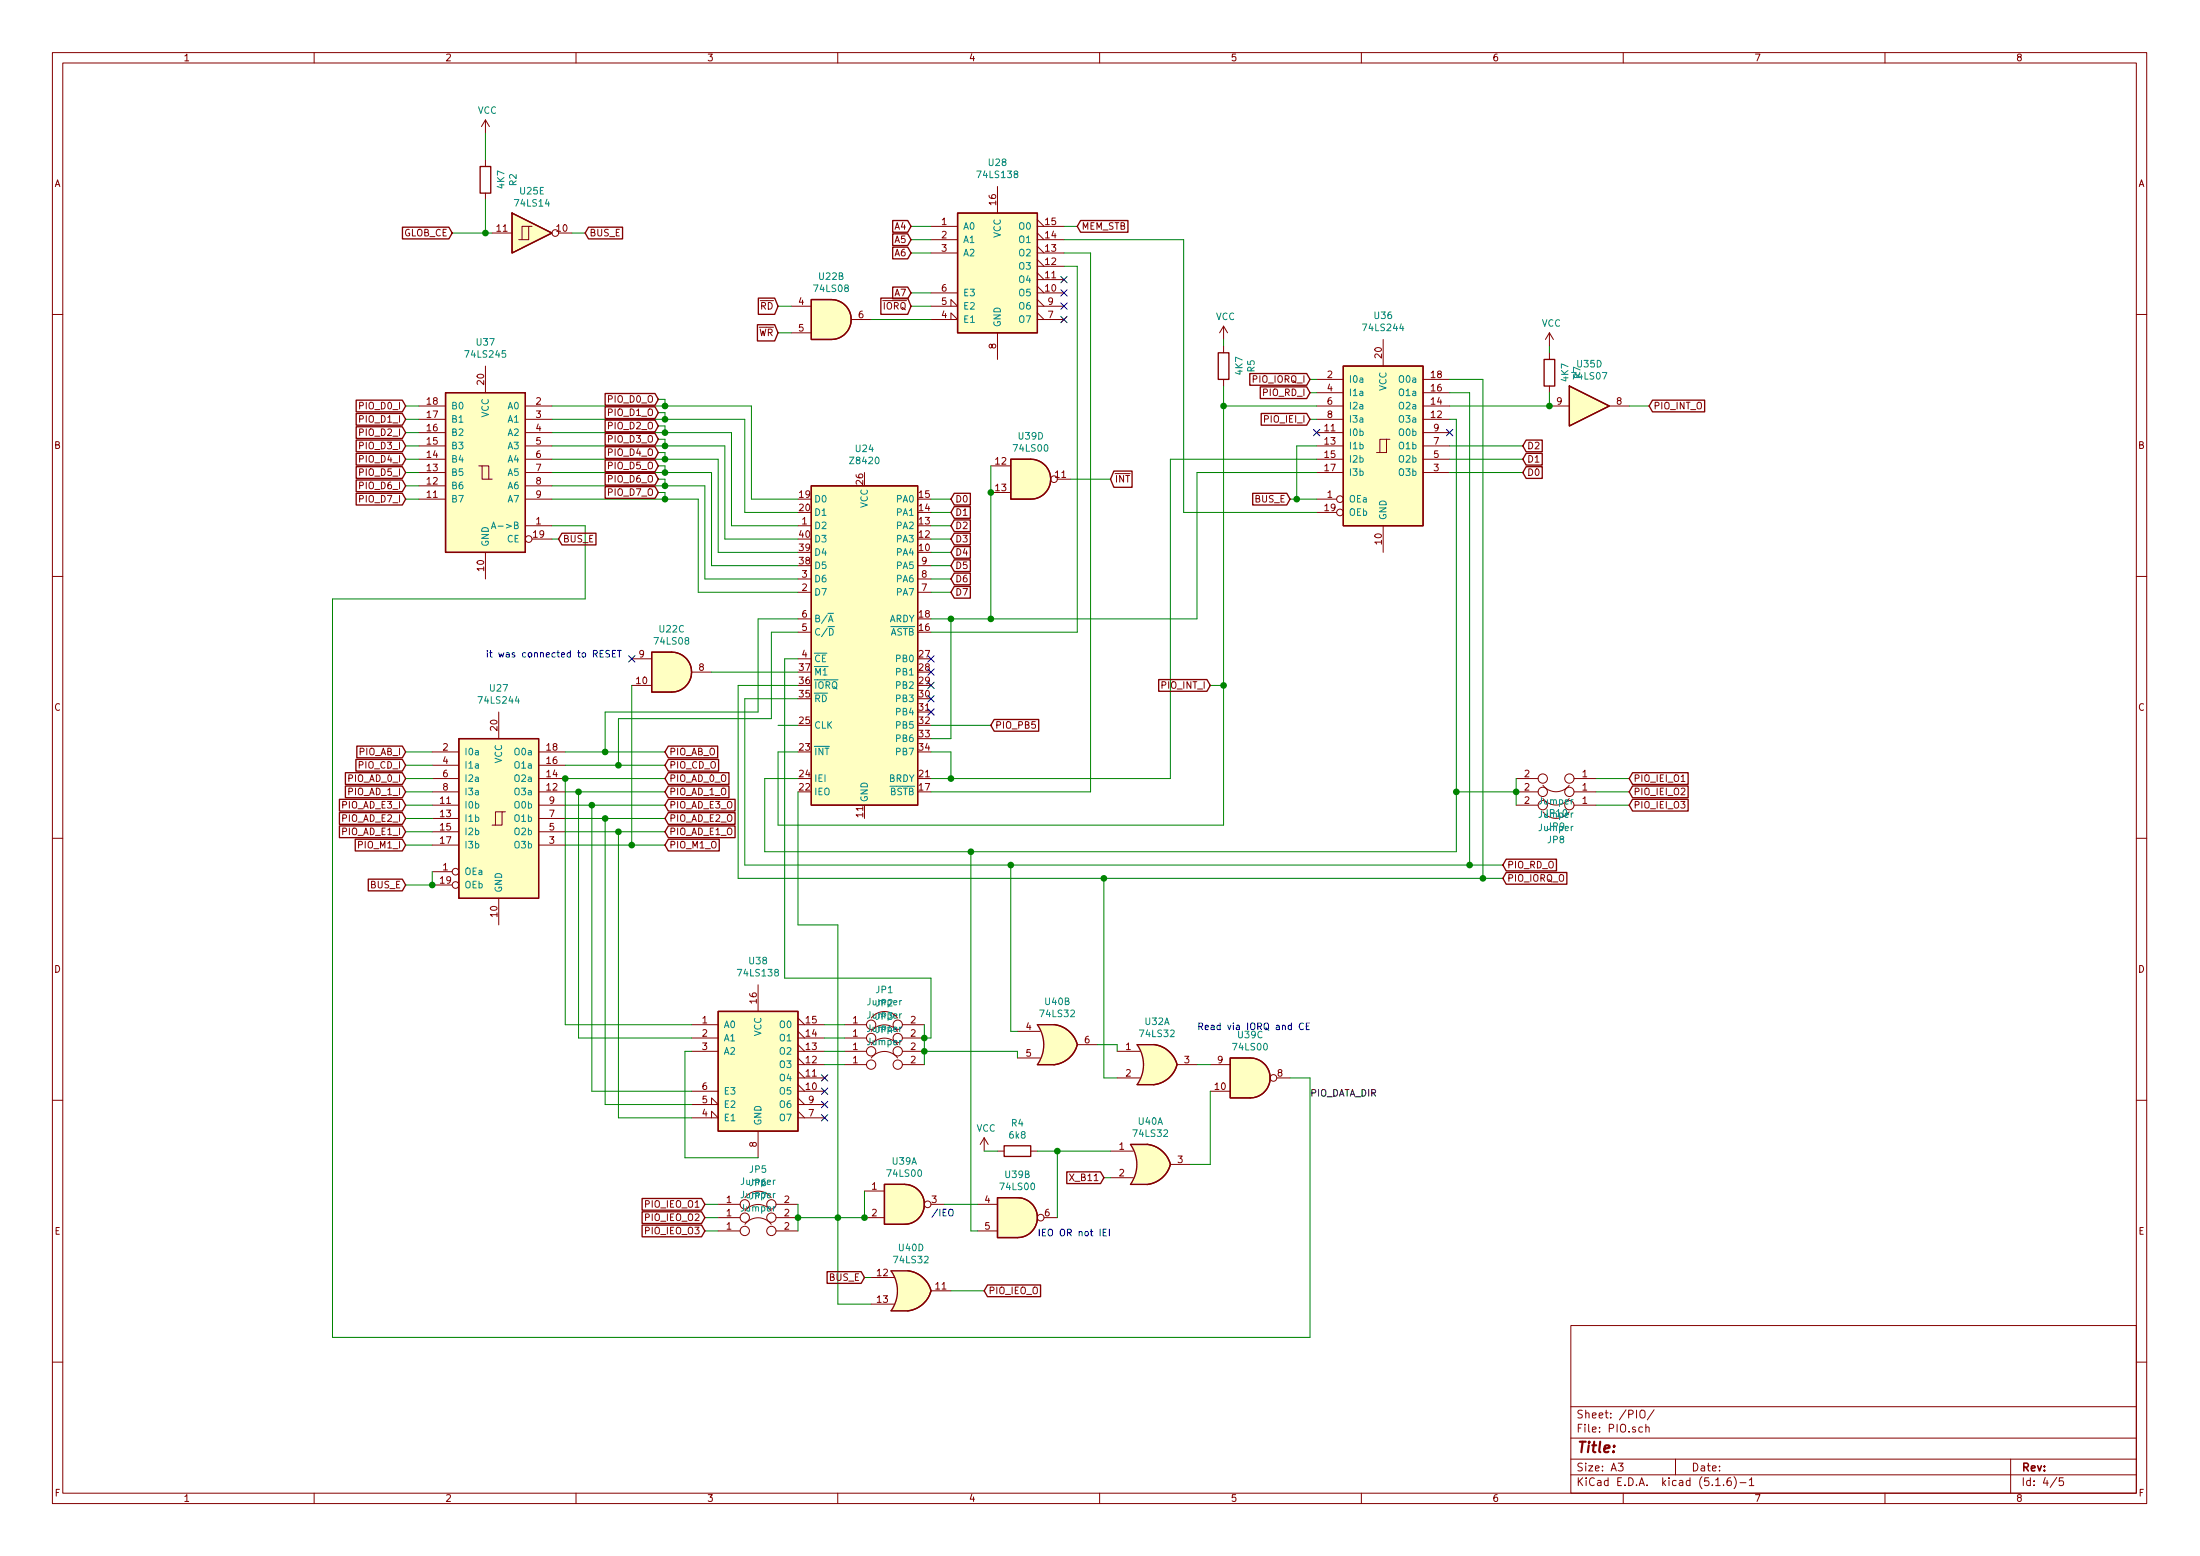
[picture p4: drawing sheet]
EESchema Schematic File Version 4
EELAYER 30 0
EELAYER END
$Descr A3 16535 11693
encoding utf-8
Sheet 4 5
Title ""
Date ""
Rev ""
Comp ""
Comment1 ""
Comment2 ""
Comment3 ""
Comment4 ""
$EndDescr
$Comp
L Interface:Z8420 U24
U 1 1
P 6500 4850
F 0 "U24" H 6500 6331 50  0000 C CNN
F 1 "Z8420" H 6500 6240 50  0000 C CNN
F 2 "Package_DIP:DIP-40_W15.24mm" H 6500 3450 50  0001 C CNN
F 3 "https://www.zilog.com/appnotes_download.php?FromPage=DirectLink&dn=PS0180&ft=Product%20Specification%20(Data%20Sheet)%20%20&f=YUhSMGNEb3ZMM2QzZHk1NmFXeHZaeTVqYjIwdlpHOWpjeTk2T0RBdmNITXdNVGd3TG5Ca1pnPT0=" H 6450 3250 50  0001 C CNN
	1    6500 4850
	1    0    0    -1  
$EndComp
$Comp
L 74xx:74LS08 U?
U 3 1
P 5050 5050
AR Path="/5FCCE6B4/5FEC49D9" Ref="U?"  Part="3" 
AR Path="/5FEB3555/5FEC49D9" Ref="U22"  Part="3" 
F 0 "U22" H 5050 5375 50  0000 C CNN
F 1 "74LS08" H 5050 5284 50  0000 C CNN
F 2 "" H 5050 5050 50  0001 C CNN
F 3 "http://www.ti.com/lit/gpn/sn74LS08" H 5050 5050 50  0001 C CNN
	3    5050 5050
	1    0    0    -1  
$EndComp
Wire Wire Line
	6000 5050 5350 5050
NoConn ~ 4750 4950
$Comp
L 74xx:74LS244 U27
U 1 1
P 3750 6150
F 0 "U27" H 3750 7131 50  0000 C CNN
F 1 "74LS244" H 3750 7040 50  0000 C CNN
F 2 "" H 3750 6150 50  0001 C CNN
F 3 "http://www.ti.com/lit/gpn/sn74LS244" H 3750 6150 50  0001 C CNN
	1    3750 6150
	1    0    0    -1  
$EndComp
Wire Wire Line
	4750 5150 4750 6350
Wire Wire Line
	4750 6350 4250 6350
Text GLabel 5000 6350 2    50   Input ~ 0
PIO_M1_O
Text GLabel 3050 6250 0    50   Input ~ 0
PIO_AD_E1_I
Wire Wire Line
	3050 6250 3250 6250
$Comp
L 74xx:74LS08 U22
U 2 1
P 6250 2400
F 0 "U22" H 6250 2725 50  0000 C CNN
F 1 "74LS08" H 6250 2634 50  0000 C CNN
F 2 "" H 6250 2400 50  0001 C CNN
F 3 "http://www.ti.com/lit/gpn/sn74LS08" H 6250 2400 50  0001 C CNN
	2    6250 2400
	1    0    0    -1  
$EndComp
$Comp
L 74xx:74LS138 U28
U 1 1
P 7500 2000
F 0 "U28" H 7500 2781 50  0000 C CNN
F 1 "74LS138" H 7500 2690 50  0000 C CNN
F 2 "" H 7500 2000 50  0001 C CNN
F 3 "http://www.ti.com/lit/gpn/sn74LS138" H 7500 2000 50  0001 C CNN
	1    7500 2000
	1    0    0    -1  
$EndComp
Text GLabel 8100 1700 2    50   Input ~ 0
MEM_STB
Wire Wire Line
	5850 2300 5950 2300
Wire Wire Line
	6550 2400 7000 2400
Text GLabel 6850 2200 0    50   Input ~ 0
A7
Wire Wire Line
	6850 2200 7000 2200
Text GLabel 6850 1700 0    50   Input ~ 0
A4
Wire Wire Line
	6850 1700 7000 1700
Text GLabel 6850 1800 0    50   Input ~ 0
A5
Text GLabel 6850 1900 0    50   Input ~ 0
A6
Wire Wire Line
	6850 1800 7000 1800
Wire Wire Line
	6850 1900 7000 1900
Wire Wire Line
	8000 1700 8100 1700
Wire Wire Line
	8000 1800 8900 1800
Wire Wire Line
	8900 1800 8900 3850
Wire Wire Line
	7000 5950 8200 5950
Wire Wire Line
	8200 5950 8200 1900
Wire Wire Line
	8200 1900 8000 1900
Wire Wire Line
	8000 2000 8100 2000
Wire Wire Line
	8100 2000 8100 4750
NoConn ~ 8000 2100
NoConn ~ 8000 2200
NoConn ~ 8000 2300
NoConn ~ 8000 2400
Wire Wire Line
	3250 6650 3250 6550
Wire Wire Line
	5000 6350 4750 6350
Connection ~ 4750 6350
$Comp
L 74xx:74LS245 U37
U 1 1
P 3650 3550
F 0 "U37" H 3650 4531 50  0000 C CNN
F 1 "74LS245" H 3650 4440 50  0000 C CNN
F 2 "" H 3650 3550 50  0001 C CNN
F 3 "http://www.ti.com/lit/gpn/sn74LS245" H 3650 3550 50  0001 C CNN
	1    3650 3550
	-1   0    0    -1  
$EndComp
Text GLabel 3050 5750 0    50   Input ~ 0
PIO_CD_I
Text GLabel 3050 5850 0    50   Input ~ 0
PIO_AD_0_I
Text GLabel 3050 5950 0    50   Input ~ 0
PIO_AD_1_I
Text GLabel 3050 6050 0    50   Input ~ 0
PIO_AD_E3_I
Text GLabel 3050 6150 0    50   Input ~ 0
PIO_AD_E2_I
Wire Wire Line
	3250 5750 3050 5750
Wire Wire Line
	3050 5850 3250 5850
Wire Wire Line
	3250 5950 3050 5950
Wire Wire Line
	3050 6050 3250 6050
Wire Wire Line
	3250 6150 3050 6150
Text GLabel 3050 6350 0    50   Input ~ 0
PIO_M1_I
Wire Wire Line
	3050 6350 3250 6350
Text GLabel 5000 6250 2    50   Input ~ 0
PIO_AD_E1_O
Wire Wire Line
	5000 6250 4650 6250
Connection ~ 4650 6250
Wire Wire Line
	4650 6250 4250 6250
Text GLabel 5000 6150 2    50   Input ~ 0
PIO_AD_E2_O
Wire Wire Line
	4250 6150 4550 6150
Connection ~ 4550 6150
Wire Wire Line
	4550 6150 5000 6150
Text GLabel 5000 6050 2    50   Input ~ 0
PIO_AD_E3_O
Wire Wire Line
	5000 6050 4450 6050
Connection ~ 4450 6050
Wire Wire Line
	4450 6050 4250 6050
Text GLabel 5000 5950 2    50   Input ~ 0
PIO_AD_1_O
Wire Wire Line
	4250 5950 4350 5950
Connection ~ 4350 5950
Wire Wire Line
	4350 5950 5000 5950
Text GLabel 5000 5850 2    50   Input ~ 0
PIO_AD_0_O
Wire Wire Line
	4250 5750 4650 5750
Wire Wire Line
	4650 5750 4650 5400
Wire Wire Line
	4650 5400 5800 5400
Wire Wire Line
	5800 5400 5800 4750
Wire Wire Line
	5800 4750 6000 4750
Text GLabel 5000 5650 2    50   Input ~ 0
PIO_AB_O
Wire Wire Line
	4250 5650 4550 5650
Wire Wire Line
	6000 4650 5700 4650
Wire Wire Line
	5700 4650 5700 5350
Wire Wire Line
	5700 5350 4550 5350
Wire Wire Line
	4550 5350 4550 5650
Connection ~ 4550 5650
Wire Wire Line
	4550 5650 5000 5650
Text GLabel 5000 5750 2    50   Input ~ 0
PIO_CD_O
Wire Wire Line
	5000 5750 4650 5750
Connection ~ 4650 5750
Wire Wire Line
	6000 4950 5900 4950
Wire Wire Line
	5600 6500 5600 5250
Wire Wire Line
	5600 5250 6000 5250
Wire Wire Line
	5600 6500 7600 6500
Connection ~ 7600 6500
Wire Wire Line
	6000 5150 5550 5150
Wire Wire Line
	5550 5150 5550 6600
Wire Wire Line
	5550 6600 8300 6600
Wire Wire Line
	5850 6200 5850 5650
Wire Wire Line
	5850 5650 6000 5650
Text GLabel 9100 5150 0    50   Input ~ 0
PIO_INT_I
Wire Wire Line
	9100 5150 9200 5150
Connection ~ 9200 5150
Wire Wire Line
	9200 5150 9200 6200
Wire Wire Line
	7150 5850 7150 5650
Wire Wire Line
	7150 5650 7000 5650
Connection ~ 7150 5850
Wire Wire Line
	7150 5850 7000 5850
$Comp
L 74xx:74LS00 U39
U 4 1
P 7750 3600
F 0 "U39" H 7750 3925 50  0000 C CNN
F 1 "74LS00" H 7750 3834 50  0000 C CNN
F 2 "" H 7750 3600 50  0001 C CNN
F 3 "http://www.ti.com/lit/gpn/sn74ls00" H 7750 3600 50  0001 C CNN
	4    7750 3600
	1    0    0    -1  
$EndComp
Wire Wire Line
	7000 4650 7150 4650
Wire Wire Line
	7000 5550 7150 5550
Wire Wire Line
	7150 5550 7150 4650
Connection ~ 7150 4650
Connection ~ 8300 6600
Wire Wire Line
	5750 6400 5750 5850
Wire Wire Line
	5750 5850 6000 5850
Text GLabel 12250 6050 2    50   Input ~ 0
PIO_IEI_O3
Text GLabel 12250 5950 2    50   Input ~ 0
PIO_IEI_O2
Text GLabel 12250 5850 2    50   Input ~ 0
PIO_IEI_O1
Wire Wire Line
	6000 3750 5650 3750
Wire Wire Line
	5650 3750 5650 3050
Wire Wire Line
	5650 3050 5000 3050
Wire Wire Line
	6000 3850 5600 3850
Wire Wire Line
	5600 3850 5600 3150
Wire Wire Line
	5600 3150 5000 3150
Wire Wire Line
	6000 3950 5500 3950
Wire Wire Line
	5500 3950 5500 3250
Wire Wire Line
	5500 3250 5000 3250
Wire Wire Line
	6000 4050 5450 4050
Wire Wire Line
	5450 4050 5450 3350
Wire Wire Line
	5450 3350 5000 3350
Wire Wire Line
	6000 4150 5400 4150
Wire Wire Line
	5400 4150 5400 3450
Wire Wire Line
	5400 3450 5000 3450
Wire Wire Line
	6000 4250 5350 4250
Wire Wire Line
	5350 4250 5350 3550
Wire Wire Line
	5350 3550 5000 3550
Wire Wire Line
	6000 4350 5300 4350
Wire Wire Line
	5300 4350 5300 3650
Wire Wire Line
	5300 3650 5000 3650
Wire Wire Line
	6000 4450 5250 4450
Wire Wire Line
	5250 4450 5250 3750
Wire Wire Line
	5250 3750 5000 3750
Wire Wire Line
	2500 10050 9850 10050
Text GLabel 4950 3000 0    50   Input ~ 0
PIO_D0_O
Text GLabel 4950 3100 0    50   Input ~ 0
PIO_D1_O
Text GLabel 4950 3200 0    50   Input ~ 0
PIO_D2_O
Text GLabel 4950 3300 0    50   Input ~ 0
PIO_D3_O
Text GLabel 4950 3400 0    50   Input ~ 0
PIO_D4_O
Text GLabel 4950 3500 0    50   Input ~ 0
PIO_D5_O
Text GLabel 4950 3600 0    50   Input ~ 0
PIO_D6_O
Text GLabel 4950 3700 0    50   Input ~ 0
PIO_D7_O
Wire Wire Line
	4950 3000 5000 3000
Wire Wire Line
	5000 3000 5000 3050
Connection ~ 5000 3050
Wire Wire Line
	5000 3050 4150 3050
Wire Wire Line
	4950 3100 5000 3100
Wire Wire Line
	5000 3100 5000 3150
Connection ~ 5000 3150
Wire Wire Line
	5000 3150 4150 3150
Wire Wire Line
	4950 3200 5000 3200
Wire Wire Line
	5000 3200 5000 3250
Connection ~ 5000 3250
Wire Wire Line
	5000 3250 4150 3250
Wire Wire Line
	4950 3300 5000 3300
Wire Wire Line
	5000 3300 5000 3350
Connection ~ 5000 3350
Wire Wire Line
	5000 3350 4150 3350
Wire Wire Line
	4950 3400 5000 3400
Wire Wire Line
	5000 3400 5000 3450
Connection ~ 5000 3450
Wire Wire Line
	5000 3450 4150 3450
Wire Wire Line
	4950 3500 5000 3500
Wire Wire Line
	5000 3500 5000 3550
Connection ~ 5000 3550
Wire Wire Line
	5000 3550 4150 3550
Wire Wire Line
	4950 3600 5000 3600
Wire Wire Line
	5000 3600 5000 3650
Connection ~ 5000 3650
Wire Wire Line
	5000 3650 4150 3650
Wire Wire Line
	4950 3700 5000 3700
Wire Wire Line
	5000 3700 5000 3750
Connection ~ 5000 3750
Wire Wire Line
	5000 3750 4150 3750
Text GLabel 3050 3050 0    50   Input ~ 0
PIO_D0_I
Text GLabel 3050 3150 0    50   Input ~ 0
PIO_D1_I
Text GLabel 3050 3250 0    50   Input ~ 0
PIO_D2_I
Text GLabel 3050 3350 0    50   Input ~ 0
PIO_D3_I
Text GLabel 3050 3450 0    50   Input ~ 0
PIO_D4_I
Text GLabel 3050 3550 0    50   Input ~ 0
PIO_D5_I
Text GLabel 3050 3650 0    50   Input ~ 0
PIO_D6_I
Text GLabel 3050 3750 0    50   Input ~ 0
PIO_D7_I
Wire Wire Line
	3150 3050 3050 3050
Wire Wire Line
	3050 3150 3150 3150
Wire Wire Line
	3150 3250 3050 3250
Wire Wire Line
	3050 3350 3150 3350
Wire Wire Line
	3150 3450 3050 3450
Wire Wire Line
	3050 3550 3150 3550
Wire Wire Line
	3150 3650 3050 3650
Wire Wire Line
	3050 3750 3150 3750
Wire Wire Line
	6000 5950 6000 6950
Wire Wire Line
	6000 6950 6300 6950
Text GLabel 7150 3750 2    50   Input ~ 0
D0
Text GLabel 7150 3850 2    50   Input ~ 0
D1
Text GLabel 7150 3950 2    50   Input ~ 0
D2
Text GLabel 7150 4050 2    50   Input ~ 0
D3
Text GLabel 7150 4150 2    50   Input ~ 0
D4
Text GLabel 7150 4250 2    50   Input ~ 0
D5
Text GLabel 7150 4350 2    50   Input ~ 0
D6
Text GLabel 7150 4450 2    50   Input ~ 0
D7
Wire Wire Line
	7000 3750 7150 3750
Wire Wire Line
	7150 3850 7000 3850
Wire Wire Line
	7000 3950 7150 3950
Wire Wire Line
	7150 4050 7000 4050
Wire Wire Line
	7000 4150 7150 4150
Wire Wire Line
	7150 4250 7000 4250
Wire Wire Line
	7000 4350 7150 4350
Wire Wire Line
	7150 4450 7000 4450
NoConn ~ 7000 5150
NoConn ~ 7000 5250
NoConn ~ 7000 5350
NoConn ~ 7000 5050
NoConn ~ 7000 4950
Wire Wire Line
	6000 5450 5850 5450
Text GLabel 3050 6650 0    50   Input ~ 0
BUS_E
Wire Wire Line
	3250 6650 3050 6650
Connection ~ 3250 6650
Text GLabel 4200 4050 2    50   Input ~ 0
BUS_E
Wire Wire Line
	4150 4050 4200 4050
Text GLabel 6850 2300 0    50   Input ~ 0
~IORQ
Wire Wire Line
	6850 2300 7000 2300
Text GLabel 5850 2300 0    50   Input ~ 0
~RD
Text GLabel 5850 2500 0    50   Input ~ 0
~WR
Wire Wire Line
	5850 2500 5950 2500
Text GLabel 8350 3600 2    50   Input ~ 0
~INT
Wire Wire Line
	8050 3600 8350 3600
Wire Wire Line
	3050 5650 3250 5650
Text GLabel 3050 5650 0    50   Input ~ 0
PIO_AB_I
Text Notes 3650 4950 0    50   ~ 0
it was connected to RESET\n
Wire Wire Line
	8800 5850 7150 5850
Wire Wire Line
	8800 3450 8800 5850
Wire Wire Line
	9200 2550 9200 2600
Wire Wire Line
	9200 2900 9200 3050
Wire Wire Line
	11650 2600 11650 2650
Connection ~ 9750 3750
Wire Wire Line
	9700 3750 9750 3750
Wire Wire Line
	9000 3550 9900 3550
Text GLabel 9700 3750 0    50   Input ~ 0
BUS_E
Wire Wire Line
	10900 3550 11450 3550
Wire Wire Line
	10900 3450 11450 3450
Wire Wire Line
	10900 3350 11450 3350
$Comp
L 74xx:74LS244 U36
U 1 1
P 10400 3350
F 0 "U36" H 10400 4331 50  0000 C CNN
F 1 "74LS244" H 10400 4240 50  0000 C CNN
F 2 "" H 10400 3350 50  0001 C CNN
F 3 "http://www.ti.com/lit/gpn/sn74LS244" H 10400 3350 50  0001 C CNN
	1    10400 3350
	1    0    0    -1  
$EndComp
Wire Wire Line
	10900 3150 10950 3150
Wire Wire Line
	11650 3050 11650 2950
Wire Wire Line
	10900 3050 11650 3050
$Comp
L power:VCC #PWR08
U 1 1
P 11650 2600
F 0 "#PWR08" H 11650 2450 50  0001 C CNN
F 1 "VCC" H 11665 2773 50  0000 C CNN
F 2 "" H 11650 2600 50  0001 C CNN
F 3 "" H 11650 2600 50  0001 C CNN
	1    11650 2600
	1    0    0    -1  
$EndComp
$Comp
L Device:R R7
U 1 1
P 11650 2800
F 0 "R7" V 11857 2800 50  0000 C CNN
F 1 "4K7" V 11766 2800 50  0000 C CNN
F 2 "" V 11580 2800 50  0001 C CNN
F 3 "~" H 11650 2800 50  0001 C CNN
	1    11650 2800
	1    0    0    -1  
$EndComp
Wire Wire Line
	11150 2850 11150 6600
Wire Wire Line
	10900 2850 11150 2850
Wire Wire Line
	9850 3150 9900 3150
NoConn ~ 10900 3250
Text GLabel 11450 3350 2    50   Input ~ 0
D2
Text GLabel 11450 3450 2    50   Input ~ 0
D1
Text GLabel 11450 3550 2    50   Input ~ 0
D0
Wire Wire Line
	9000 3550 9000 4650
Wire Wire Line
	9900 3450 8800 3450
NoConn ~ 9900 3250
Text GLabel 9850 3150 0    50   Input ~ 0
PIO_IEI_I
Connection ~ 9200 3050
Wire Wire Line
	9200 3050 9200 5150
Wire Wire Line
	9900 3050 9200 3050
$Comp
L power:VCC #PWR06
U 1 1
P 9200 2550
F 0 "#PWR06" H 9200 2400 50  0001 C CNN
F 1 "VCC" H 9215 2723 50  0000 C CNN
F 2 "" H 9200 2550 50  0001 C CNN
F 3 "" H 9200 2550 50  0001 C CNN
	1    9200 2550
	1    0    0    -1  
$EndComp
$Comp
L Device:R R5
U 1 1
P 9200 2750
F 0 "R5" V 9407 2750 50  0000 C CNN
F 1 "4K7" V 9316 2750 50  0000 C CNN
F 2 "" V 9130 2750 50  0001 C CNN
F 3 "~" H 9200 2750 50  0001 C CNN
	1    9200 2750
	1    0    0    -1  
$EndComp
Wire Wire Line
	9850 2950 9900 2950
Text GLabel 9850 2950 0    50   Input ~ 0
PIO_RD_I
Wire Wire Line
	11050 2950 10900 2950
Wire Wire Line
	9900 3350 9750 3350
Wire Wire Line
	9750 3750 9750 3350
Wire Wire Line
	9900 3750 9750 3750
Wire Wire Line
	8900 3850 9900 3850
Wire Wire Line
	12250 5850 12000 5850
Wire Wire Line
	12000 5950 12250 5950
Wire Wire Line
	12250 6050 12000 6050
Wire Wire Line
	6550 9600 6500 9600
Text GLabel 6500 9600 0    50   Input ~ 0
BUS_E
Text GLabel 4400 1750 2    50   Input ~ 0
BUS_E
Wire Wire Line
	6300 6950 6300 9150
Wire Wire Line
	9850 8100 9700 8100
Wire Wire Line
	9850 10050 9850 8100
Connection ~ 11400 5950
Wire Wire Line
	11400 5850 11400 5950
Wire Wire Line
	11400 6050 11400 5950
$Comp
L Device:Jumper JP10
U 1 1
P 11700 5850
F 0 "JP10" H 11700 6114 50  0000 C CNN
F 1 "Jumper" H 11700 6023 50  0000 C CNN
F 2 "" H 11700 5850 50  0001 C CNN
F 3 "~" H 11700 5850 50  0001 C CNN
	1    11700 5850
	-1   0    0    1   
$EndComp
$Comp
L Device:Jumper JP9
U 1 1
P 11700 5950
F 0 "JP9" H 11700 6214 50  0000 C CNN
F 1 "Jumper" H 11700 6123 50  0000 C CNN
F 2 "" H 11700 5950 50  0001 C CNN
F 3 "~" H 11700 5950 50  0001 C CNN
	1    11700 5950
	-1   0    0    1   
$EndComp
$Comp
L Device:Jumper JP8
U 1 1
P 11700 6050
F 0 "JP8" H 11700 6314 50  0000 C CNN
F 1 "Jumper" H 11700 6223 50  0000 C CNN
F 2 "" H 11700 6050 50  0001 C CNN
F 3 "~" H 11700 6050 50  0001 C CNN
	1    11700 6050
	-1   0    0    1   
$EndComp
Wire Wire Line
	8300 6600 8300 8100
$Comp
L power:VCC #PWR03
U 1 1
P 3650 1000
F 0 "#PWR03" H 3650 850 50  0001 C CNN
F 1 "VCC" H 3665 1173 50  0000 C CNN
F 2 "" H 3650 1000 50  0001 C CNN
F 3 "" H 3650 1000 50  0001 C CNN
	1    3650 1000
	1    0    0    -1  
$EndComp
$Comp
L Device:R R2
U 1 1
P 3650 1350
F 0 "R2" V 3857 1350 50  0000 C CNN
F 1 "4K7" V 3766 1350 50  0000 C CNN
F 2 "" V 3580 1350 50  0001 C CNN
F 3 "~" H 3650 1350 50  0001 C CNN
	1    3650 1350
	1    0    0    -1  
$EndComp
Wire Wire Line
	7150 9700 7400 9700
Text GLabel 7400 9700 2    50   Input ~ 0
PIO_IEO_O
Wire Wire Line
	5300 9050 5400 9050
Wire Wire Line
	5400 9150 5300 9150
Wire Wire Line
	5300 9250 5400 9250
Text GLabel 5300 9250 0    50   Input ~ 0
PIO_IEO_O3
Text GLabel 5300 9150 0    50   Input ~ 0
PIO_IEO_O2
Text GLabel 5300 9050 0    50   Input ~ 0
PIO_IEO_O1
Wire Wire Line
	6550 9800 6300 9800
Connection ~ 6500 9150
Wire Wire Line
	6000 9150 6300 9150
Connection ~ 6000 9150
Wire Wire Line
	6000 9250 6000 9150
Wire Wire Line
	6000 9050 6000 9150
$Comp
L Device:Jumper JP7
U 1 1
P 5700 9250
F 0 "JP7" H 5700 9514 50  0000 C CNN
F 1 "Jumper" H 5700 9423 50  0000 C CNN
F 2 "" H 5700 9250 50  0001 C CNN
F 3 "~" H 5700 9250 50  0001 C CNN
	1    5700 9250
	1    0    0    -1  
$EndComp
$Comp
L Device:Jumper JP6
U 1 1
P 5700 9150
F 0 "JP6" H 5700 9414 50  0000 C CNN
F 1 "Jumper" H 5700 9323 50  0000 C CNN
F 2 "" H 5700 9150 50  0001 C CNN
F 3 "~" H 5700 9150 50  0001 C CNN
	1    5700 9150
	1    0    0    -1  
$EndComp
$Comp
L Device:Jumper JP5
U 1 1
P 5700 9050
F 0 "JP5" H 5700 9314 50  0000 C CNN
F 1 "Jumper" H 5700 9223 50  0000 C CNN
F 2 "" H 5700 9050 50  0001 C CNN
F 3 "~" H 5700 9050 50  0001 C CNN
	1    5700 9050
	1    0    0    -1  
$EndComp
Wire Wire Line
	7300 9250 7350 9250
Wire Wire Line
	7100 9050 7350 9050
Wire Wire Line
	6500 8950 6500 9150
$Comp
L 74xx:74LS00 U39
U 1 1
P 6800 9050
F 0 "U39" H 6800 9375 50  0000 C CNN
F 1 "74LS00" H 6800 9284 50  0000 C CNN
F 2 "" H 6800 9050 50  0001 C CNN
F 3 "http://www.ti.com/lit/gpn/sn74ls00" H 6800 9050 50  0001 C CNN
	1    6800 9050
	1    0    0    -1  
$EndComp
Wire Wire Line
	8300 8850 8350 8850
Text GLabel 8300 8850 0    50   Input ~ 0
X_B11
Wire Wire Line
	7950 8650 8350 8650
Connection ~ 7950 8650
Wire Wire Line
	7950 9150 7950 8650
$Comp
L 74xx:74LS00 U39
U 2 1
P 7650 9150
F 0 "U39" H 7650 9475 50  0000 C CNN
F 1 "74LS00" H 7650 9384 50  0000 C CNN
F 2 "" H 7650 9150 50  0001 C CNN
F 3 "http://www.ti.com/lit/gpn/sn74ls00" H 7650 9150 50  0001 C CNN
	2    7650 9150
	1    0    0    -1  
$EndComp
Wire Wire Line
	7800 8650 7950 8650
Wire Wire Line
	7400 8650 7500 8650
$Comp
L power:VCC #PWR05
U 1 1
P 7400 8650
F 0 "#PWR05" H 7400 8500 50  0001 C CNN
F 1 "VCC" H 7415 8823 50  0000 C CNN
F 2 "" H 7400 8650 50  0001 C CNN
F 3 "" H 7400 8650 50  0001 C CNN
	1    7400 8650
	1    0    0    -1  
$EndComp
$Comp
L Device:R R4
U 1 1
P 7650 8650
F 0 "R4" V 7857 8650 50  0000 C CNN
F 1 "6k8" V 7766 8650 50  0000 C CNN
F 2 "" V 7580 8650 50  0001 C CNN
F 3 "~" H 7650 8650 50  0001 C CNN
	1    7650 8650
	0    -1   -1   0   
$EndComp
Wire Wire Line
	9100 8750 9100 8200
Wire Wire Line
	8950 8750 9100 8750
$Comp
L 74xx:74LS32 U40
U 1 1
P 8650 8750
F 0 "U40" H 8650 9075 50  0000 C CNN
F 1 "74LS32" H 8650 8984 50  0000 C CNN
F 2 "" H 8650 8750 50  0001 C CNN
F 3 "http://www.ti.com/lit/gpn/sn74LS32" H 8650 8750 50  0001 C CNN
	1    8650 8750
	1    0    0    -1  
$EndComp
Wire Wire Line
	9000 8000 9100 8000
$Comp
L 74xx:74LS00 U39
U 3 1
P 9400 8100
F 0 "U39" H 9400 8425 50  0000 C CNN
F 1 "74LS00" H 9400 8334 50  0000 C CNN
F 2 "" H 9400 8100 50  0001 C CNN
F 3 "http://www.ti.com/lit/gpn/sn74ls00" H 9400 8100 50  0001 C CNN
	3    9400 8100
	1    0    0    -1  
$EndComp
Wire Wire Line
	8300 8100 8400 8100
Wire Wire Line
	11300 6600 11150 6600
Text GLabel 11300 6600 2    50   Input ~ 0
PIO_IORQ_O
Wire Wire Line
	8400 7850 8400 7900
Wire Wire Line
	8250 7850 8400 7850
$Comp
L 74xx:74LS32 U32
U 1 1
P 8700 8000
F 0 "U32" H 8700 8325 50  0000 C CNN
F 1 "74LS32" H 8700 8234 50  0000 C CNN
F 2 "" H 8700 8000 50  0001 C CNN
F 3 "http://www.ti.com/lit/gpn/sn74LS32" H 8700 8000 50  0001 C CNN
	1    8700 8000
	1    0    0    -1  
$EndComp
Wire Wire Line
	7600 7750 7650 7750
Wire Wire Line
	7600 7750 7600 6500
Wire Wire Line
	7650 7900 7650 7950
Wire Wire Line
	6950 7900 7650 7900
$Comp
L 74xx:74LS32 U40
U 2 1
P 7950 7850
F 0 "U40" H 7950 8175 50  0000 C CNN
F 1 "74LS32" H 7950 8084 50  0000 C CNN
F 2 "" H 7950 7850 50  0001 C CNN
F 3 "http://www.ti.com/lit/gpn/sn74LS32" H 7950 7850 50  0001 C CNN
	2    7950 7850
	1    0    0    -1  
$EndComp
Wire Wire Line
	7000 7800 6950 7800
Wire Wire Line
	7000 7350 7000 7800
Wire Wire Line
	5900 7350 7000 7350
Wire Wire Line
	5900 4950 5900 7350
Connection ~ 6950 7800
Wire Wire Line
	6950 7700 6950 7800
Connection ~ 6950 7900
Wire Wire Line
	6950 7800 6950 7900
Wire Wire Line
	6950 8000 6950 7900
Wire Wire Line
	6350 7700 6200 7700
Wire Wire Line
	6200 7800 6350 7800
Wire Wire Line
	6350 7900 6200 7900
Wire Wire Line
	6200 8000 6350 8000
$Comp
L Device:Jumper JP4
U 1 1
P 6650 8000
F 0 "JP4" H 6650 8264 50  0000 C CNN
F 1 "Jumper" H 6650 8173 50  0000 C CNN
F 2 "" H 6650 8000 50  0001 C CNN
F 3 "~" H 6650 8000 50  0001 C CNN
	1    6650 8000
	1    0    0    -1  
$EndComp
$Comp
L Device:Jumper JP3
U 1 1
P 6650 7900
F 0 "JP3" H 6650 8164 50  0000 C CNN
F 1 "Jumper" H 6650 8073 50  0000 C CNN
F 2 "" H 6650 7900 50  0001 C CNN
F 3 "~" H 6650 7900 50  0001 C CNN
	1    6650 7900
	1    0    0    -1  
$EndComp
$Comp
L Device:Jumper JP2
U 1 1
P 6650 7800
F 0 "JP2" H 6650 8064 50  0000 C CNN
F 1 "Jumper" H 6650 7973 50  0000 C CNN
F 2 "" H 6650 7800 50  0001 C CNN
F 3 "~" H 6650 7800 50  0001 C CNN
	1    6650 7800
	1    0    0    -1  
$EndComp
$Comp
L Device:Jumper JP1
U 1 1
P 6650 7700
F 0 "JP1" H 6650 7964 50  0000 C CNN
F 1 "Jumper" H 6650 7873 50  0000 C CNN
F 2 "" H 6650 7700 50  0001 C CNN
F 3 "~" H 6650 7700 50  0001 C CNN
	1    6650 7700
	1    0    0    -1  
$EndComp
NoConn ~ 6200 8100
NoConn ~ 6200 8200
NoConn ~ 6200 8300
NoConn ~ 6200 8400
Wire Wire Line
	5150 8700 5700 8700
Wire Wire Line
	5150 7900 5150 8700
Wire Wire Line
	5200 7900 5150 7900
Wire Wire Line
	4350 7800 4350 5950
Wire Wire Line
	5200 7800 4350 7800
Wire Wire Line
	4450 8200 5200 8200
Wire Wire Line
	4450 6050 4450 8200
Wire Wire Line
	4550 8300 4550 6150
Wire Wire Line
	5200 8300 4550 8300
Wire Wire Line
	4650 8400 5200 8400
Wire Wire Line
	4650 6250 4650 8400
$Comp
L 74xx:74LS138 U38
U 1 1
P 5700 8000
F 0 "U38" H 5700 8781 50  0000 C CNN
F 1 "74LS138" H 5700 8690 50  0000 C CNN
F 2 "" H 5700 8000 50  0001 C CNN
F 3 "http://www.ti.com/lit/gpn/sn74LS138" H 5700 8000 50  0001 C CNN
	1    5700 8000
	1    0    0    -1  
$EndComp
Wire Wire Line
	4300 1750 4400 1750
$Comp
L 74xx:74LS14 U25
U 5 1
P 4000 1750
F 0 "U25" H 4000 2067 50  0000 C CNN
F 1 "74LS14" H 4000 1976 50  0000 C CNN
F 2 "" H 4000 1750 50  0001 C CNN
F 3 "http://www.ti.com/lit/gpn/sn74LS14" H 4000 1750 50  0001 C CNN
	5    4000 1750
	1    0    0    -1  
$EndComp
$Comp
L 74xx:74LS32 U40
U 4 1
P 6850 9700
F 0 "U40" H 6850 10025 50  0000 C CNN
F 1 "74LS32" H 6850 9934 50  0000 C CNN
F 2 "" H 6850 9700 50  0001 C CNN
F 3 "http://www.ti.com/lit/gpn/sn74LS32" H 6850 9700 50  0001 C CNN
	4    6850 9700
	1    0    0    -1  
$EndComp
Wire Wire Line
	10950 3150 10950 5950
Wire Wire Line
	5850 6200 9200 6200
Wire Wire Line
	7600 6500 11050 6500
Wire Wire Line
	7450 3500 7450 3700
Wire Wire Line
	7000 4750 8100 4750
Wire Wire Line
	7450 3700 7450 4650
Wire Wire Line
	7150 4650 7450 4650
Connection ~ 7450 3700
Connection ~ 7450 4650
Wire Wire Line
	7450 4650 9000 4650
Wire Wire Line
	11050 2950 11050 6500
Wire Wire Line
	9850 2850 9900 2850
Text GLabel 9850 2850 0    50   Input ~ 0
PIO_IORQ_I
Connection ~ 11150 6600
Wire Wire Line
	8300 6600 11150 6600
Wire Wire Line
	10950 5950 11400 5950
Connection ~ 10950 5950
Wire Wire Line
	10950 5950 10950 6400
Wire Wire Line
	11300 6500 11050 6500
Connection ~ 11050 6500
Text GLabel 11300 6500 2    50   Input ~ 0
PIO_RD_O
Wire Wire Line
	6300 9150 6300 9800
Wire Wire Line
	6500 9150 6300 9150
Connection ~ 6300 9150
Wire Wire Line
	5000 5850 4250 5850
Wire Wire Line
	5200 7700 4250 7700
Connection ~ 4250 5850
Wire Wire Line
	4250 5850 4250 7700
Wire Wire Line
	2500 4500 2500 10050
Wire Wire Line
	4150 3950 4400 3950
Wire Wire Line
	4400 3950 4400 4500
Wire Wire Line
	2500 4500 4400 4500
Text Label 9850 8250 0    50   ~ 0
PIO_DATA_DIR
Connection ~ 11650 3050
$Comp
L 74xx:74LS07 U35
U 4 1
P 11950 3050
F 0 "U35" H 11950 3367 50  0000 C CNN
F 1 "74LS07" H 11950 3276 50  0000 C CNN
F 2 "" H 11950 3050 50  0001 C CNN
F 3 "www.ti.com/lit/ds/symlink/sn74ls07.pdf" H 11950 3050 50  0001 C CNN
	4    11950 3050
	1    0    0    -1  
$EndComp
Text GLabel 12400 3050 2    50   Input ~ 0
PIO_INT_O
Wire Wire Line
	12250 3050 12400 3050
Wire Wire Line
	3650 1750 3700 1750
Wire Wire Line
	3650 1500 3650 1750
Wire Wire Line
	3650 1000 3650 1200
Text GLabel 3400 1750 0    50   Input ~ 0
GLOB_CE
Wire Wire Line
	3650 1750 3400 1750
Connection ~ 3650 1750
Text GLabel 7450 5450 2    50   Input ~ 0
PIO_PB5
Wire Wire Line
	7000 5450 7450 5450
Wire Wire Line
	7300 9250 7300 6400
Wire Wire Line
	5750 6400 7300 6400
Connection ~ 7300 6400
Wire Wire Line
	7300 6400 10950 6400
Text Notes 8950 7700 0    50   ~ 0
Read via IORQ and CE\n
Text Notes 7000 9150 0    50   ~ 0
/IEO
Text Notes 7800 9300 0    50   ~ 0
not IEO AND IEI: peripheral in use
Text Notes 8100 9050 0    50   ~ 0
INTACK?
$EndSCHEMATC
